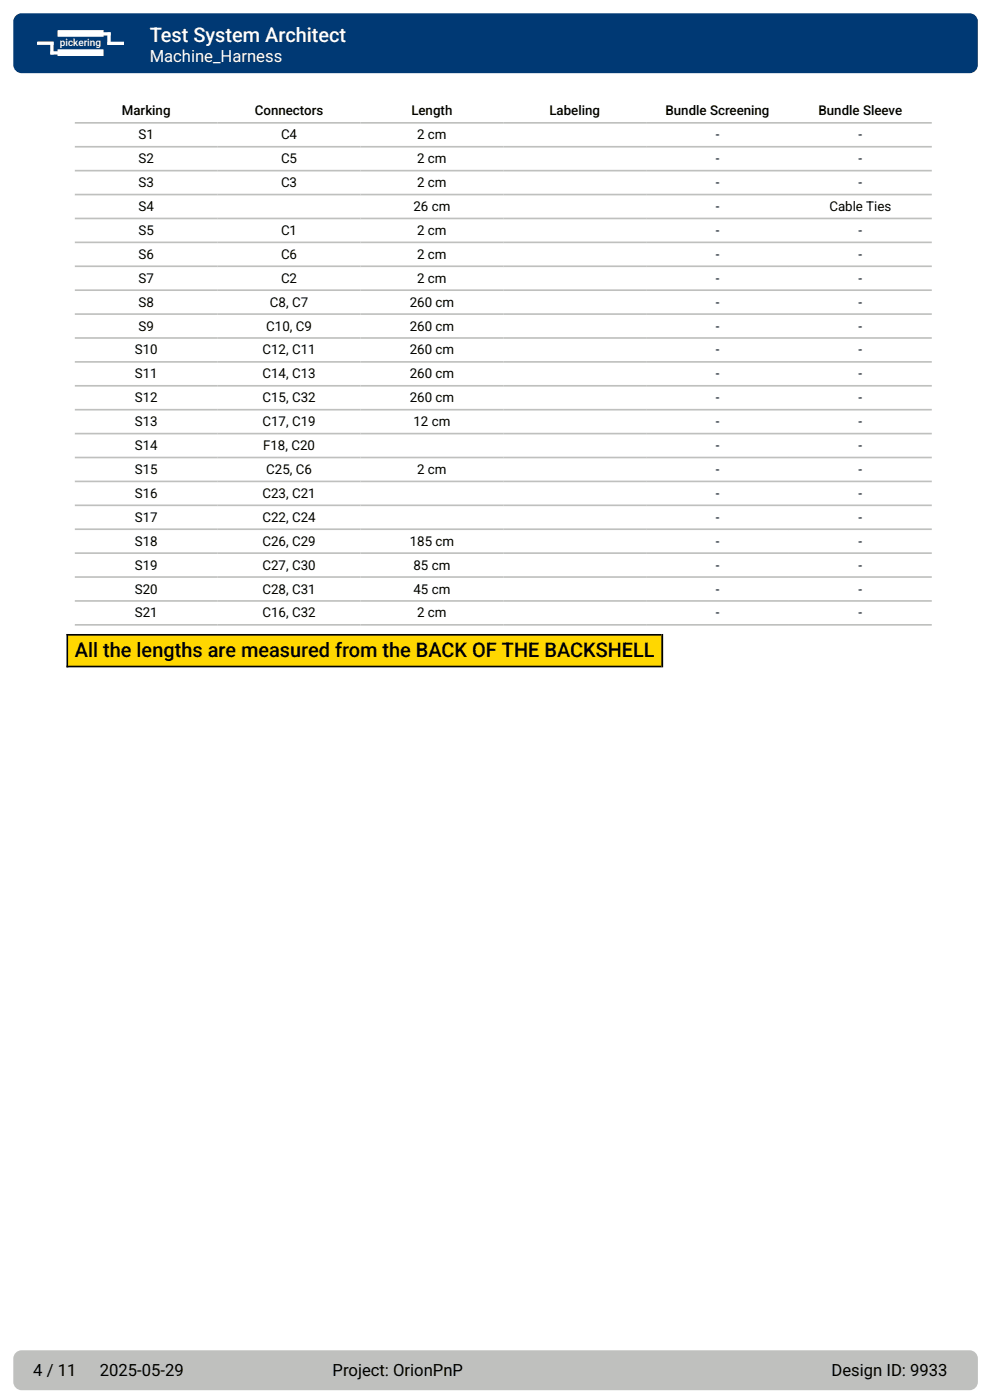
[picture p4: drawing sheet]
<svg xmlns="http://www.w3.org/2000/svg" width="210mm" height="297mm" viewBox="0 0 210 297" stroke-linecap="round" stroke-linejoin="round" font-family="sans-serif">
<path d="M3.3 3.3l.8-.4 .5-.1h201.1a1.76 1.76 0 0 1 1.7 1.8v9.2a1.76 1.76 0 0 1-1.7 1.7h-201.1a1.76 1.76 0 0 1-1.8-1.7v-9.2l.1-.5z" fill="#003974"/>
<path d="M3.3 287l.8-.5h.5h201.1a1.76 1.76 0 0 1 1.7 1.7v5a1.76 1.76 0 0 1-1.7 1.7h-201.1a1.76 1.76 0 0 1-1.8-1.7v-5l.1-.4z" fill="#bfc0be"/>
<path d="M14.3 134.7h126.2v6.7h-126.2z" fill="#ffd700"/>
<g fill="none" stroke="#bfc0be" stroke-width=".35">
<path d="M15.9 26.1h181.8M15.9 31.1h181.8M15.9 36.2h181.8M15.9 41.3h181.8M15.9 46.3h181.8M15.9 51.4h181.8M15.9 56.5h181.8M15.9 61.6h181.8M15.9 66.6h181.8M15.9 71.7h181.8M15.9 76.8h181.8M15.9 81.8h181.8"/>
<path d="M15.9 86.9h181.8M15.9 92h181.8M15.9 97.1h181.8M15.9 102.1h181.8M15.9 107.2h181.8M15.9 112.3h181.8M15.9 117.3h181.8M15.9 122.4h181.8M15.9 127.5h181.8M15.9 132.6h181.8"/>
</g>
<path d="M14.1 134.7h126.2M14.3 134.5v7.1M140.5 134.5v7.1M14.1 141.4h126.2" fill="none" stroke="#000" stroke-width=".35"/>
<g fill="#fff">
<path d="M12.2 6.4h9.7l.1 1.3-9.7 .1z"/>
<path d="M12.2 10.5h9.7l.1 1.3-9.7 .1z"/>
<path d="M20 6.9l3.4-.1 .1 .7h-3.5z"/>
<path d="M22.8 6.9h.7l-.1 2.6h-.6z"/>
<path d="M22.8 8.9l3.4-.1 .1 .7-3.5 .1z"/>
<path d="M7.9 8.8h3.4l.1 .7h-3.5z"/>
<path d="M10.7 8.9h.7l-.1 2.7-.6-.1z"/>
<path d="M10.7 10.9h3.5v.6l-3.4 .1z"/>
</g>
<text font-size="4.2" fill="#fff" x="31.7" y="8.9">Test System Architect</text>
<text font-size="4.2" x="15.9" y="139.5">All the lengths are measured from the BACK OF THE BACKSHELL</text>
<text font-size="3.5" fill="#fff" x="31.7" y="13.2">Machine_Harness</text>
<g font-size="3.5">
<text x="7.1" y="291.8">4 / 11</text>
<text x="21.2" y="291.8">2025-05-29</text>
<text x="70.6" y="291.8">Project: OrionPnP</text>
<text x="176.4" y="291.8">Design ID: 9933</text>
</g>
<g font-size="2.8">
<text x="25.8" y="24.5">Marking</text>
<text x="29.4" y="29.6">S1</text>
<text x="54.1" y="24.5">Connectors</text>
<text x="59.6" y="29.6">C4</text>
<text x="87.3" y="24.5">Length</text>
<text x="88.5" y="29.6">2 cm</text>
<text x="116.5" y="24.5">Labeling</text>
<text x="141.2" y="24.5">Bundle Screening</text>
<text x="151.8" y="29.6">-</text>
<text x="173.6" y="24.5">Bundle Sleeve</text>
<text x="182.1" y="29.6">-</text>
<text x="29.4" y="34.6">S2</text>
<text x="59.6" y="34.6">C5</text>
<text x="88.5" y="34.6">2 cm</text>
<text x="151.8" y="34.6">-</text>
<text x="182.1" y="34.6">-</text>
<text x="29.4" y="39.7">S3</text>
<text x="59.6" y="39.7">C3</text>
<text x="88.5" y="39.7">2 cm</text>
<text x="151.8" y="39.7">-</text>
<text x="182.1" y="39.7">-</text>
<text x="29.4" y="44.8">S4</text>
<text x="87.7" y="44.8">26 cm</text>
<text x="151.8" y="44.8">-</text>
<text x="175.9" y="44.8">Cable Ties</text>
<text x="29.4" y="49.8">S5</text>
<text x="59.6" y="49.8">C1</text>
<text x="88.5" y="49.8">2 cm</text>
<text x="151.8" y="49.8">-</text>
<text x="182.1" y="49.8">-</text>
<text x="29.4" y="54.9">S6</text>
<text x="29.4" y="60">S7</text>
<text x="59.6" y="54.9">C6</text>
<text x="59.6" y="60">C2</text>
<text x="88.5" y="54.9">2 cm</text>
<text x="88.5" y="60">2 cm</text>
<text x="151.8" y="54.9">-</text>
<text x="151.8" y="60">-</text>
<text x="182.1" y="54.9">-</text>
<text x="182.1" y="60">-</text>
<text x="29.4" y="65.1">S8</text>
<text x="57.3" y="65.1">C8, C7</text>
<text x="86.9" y="65.1">260 cm</text>
<text x="151.8" y="65.1">-</text>
<text x="182.1" y="65.1">-</text>
<text x="29.4" y="70.1">S9</text>
<text x="56.5" y="70.1">C10, C9</text>
<text x="86.9" y="70.1">260 cm</text>
<text x="151.8" y="70.1">-</text>
<text x="182.1" y="70.1">-</text>
<text x="28.6" y="75.2">S10</text>
<text x="55.7" y="75.2">C12, C11</text>
<text x="86.9" y="75.2">260 cm</text>
<text x="151.8" y="75.2">-</text>
<text x="182.1" y="75.2">-</text>
<text x="28.6" y="80.3">S11</text>
<text x="55.7" y="80.3">C14, C13</text>
<text x="86.9" y="80.3">260 cm</text>
<text x="151.8" y="80.3">-</text>
<text x="182.1" y="80.3">-</text>
<text x="28.6" y="85.3">S12</text>
<text x="55.7" y="85.3">C15, C32</text>
<text x="86.9" y="85.3">260 cm</text>
<text x="151.8" y="85.3">-</text>
<text x="182.1" y="85.3">-</text>
<text x="28.6" y="90.4">S13</text>
<text x="28.6" y="95.5">S14</text>
<text x="55.7" y="90.4">C17, C19</text>
<text x="55.8" y="95.5">F18, C20</text>
<text x="87.7" y="90.4">12 cm</text>
<text x="151.8" y="90.4">-</text>
<text x="151.8" y="95.5">-</text>
<text x="182.1" y="90.4">-</text>
<text x="182.1" y="95.5">-</text>
<text x="28.6" y="100.6">S15</text>
<text x="56.5" y="100.6">C25, C6</text>
<text x="88.5" y="100.6">2 cm</text>
<text x="151.8" y="100.6">-</text>
<text x="182.1" y="100.6">-</text>
<text x="28.6" y="105.6">S16</text>
<text x="55.7" y="105.6">C23, C21</text>
<text x="151.8" y="105.6">-</text>
<text x="182.1" y="105.6">-</text>
<text x="28.6" y="110.7">S17</text>
<text x="55.7" y="110.7">C22, C24</text>
<text x="151.8" y="110.7">-</text>
<text x="182.1" y="110.7">-</text>
<text x="28.6" y="115.8">S18</text>
<text x="55.7" y="115.8">C26, C29</text>
<text x="86.9" y="115.8">185 cm</text>
<text x="151.8" y="115.8">-</text>
<text x="182.1" y="115.8">-</text>
<text x="28.6" y="120.8">S19</text>
<text x="28.6" y="125.9">S20</text>
<text x="55.7" y="120.8">C27, C30</text>
<text x="55.7" y="125.9">C28, C31</text>
<text x="87.7" y="120.8">85 cm</text>
<text x="87.7" y="125.9">45 cm</text>
<text x="151.8" y="120.8">-</text>
<text x="151.8" y="125.9">-</text>
<text x="182.1" y="120.8">-</text>
<text x="182.1" y="125.9">-</text>
<text x="28.6" y="131">S21</text>
<text x="55.7" y="131">C16, C32</text>
<text x="88.5" y="131">2 cm</text>
<text x="151.8" y="131">-</text>
<text x="182.1" y="131">-</text>
</g>
<text font-size="2.1" fill="#fff" x="12.7" y="9.7">pickering</text>
</svg>
